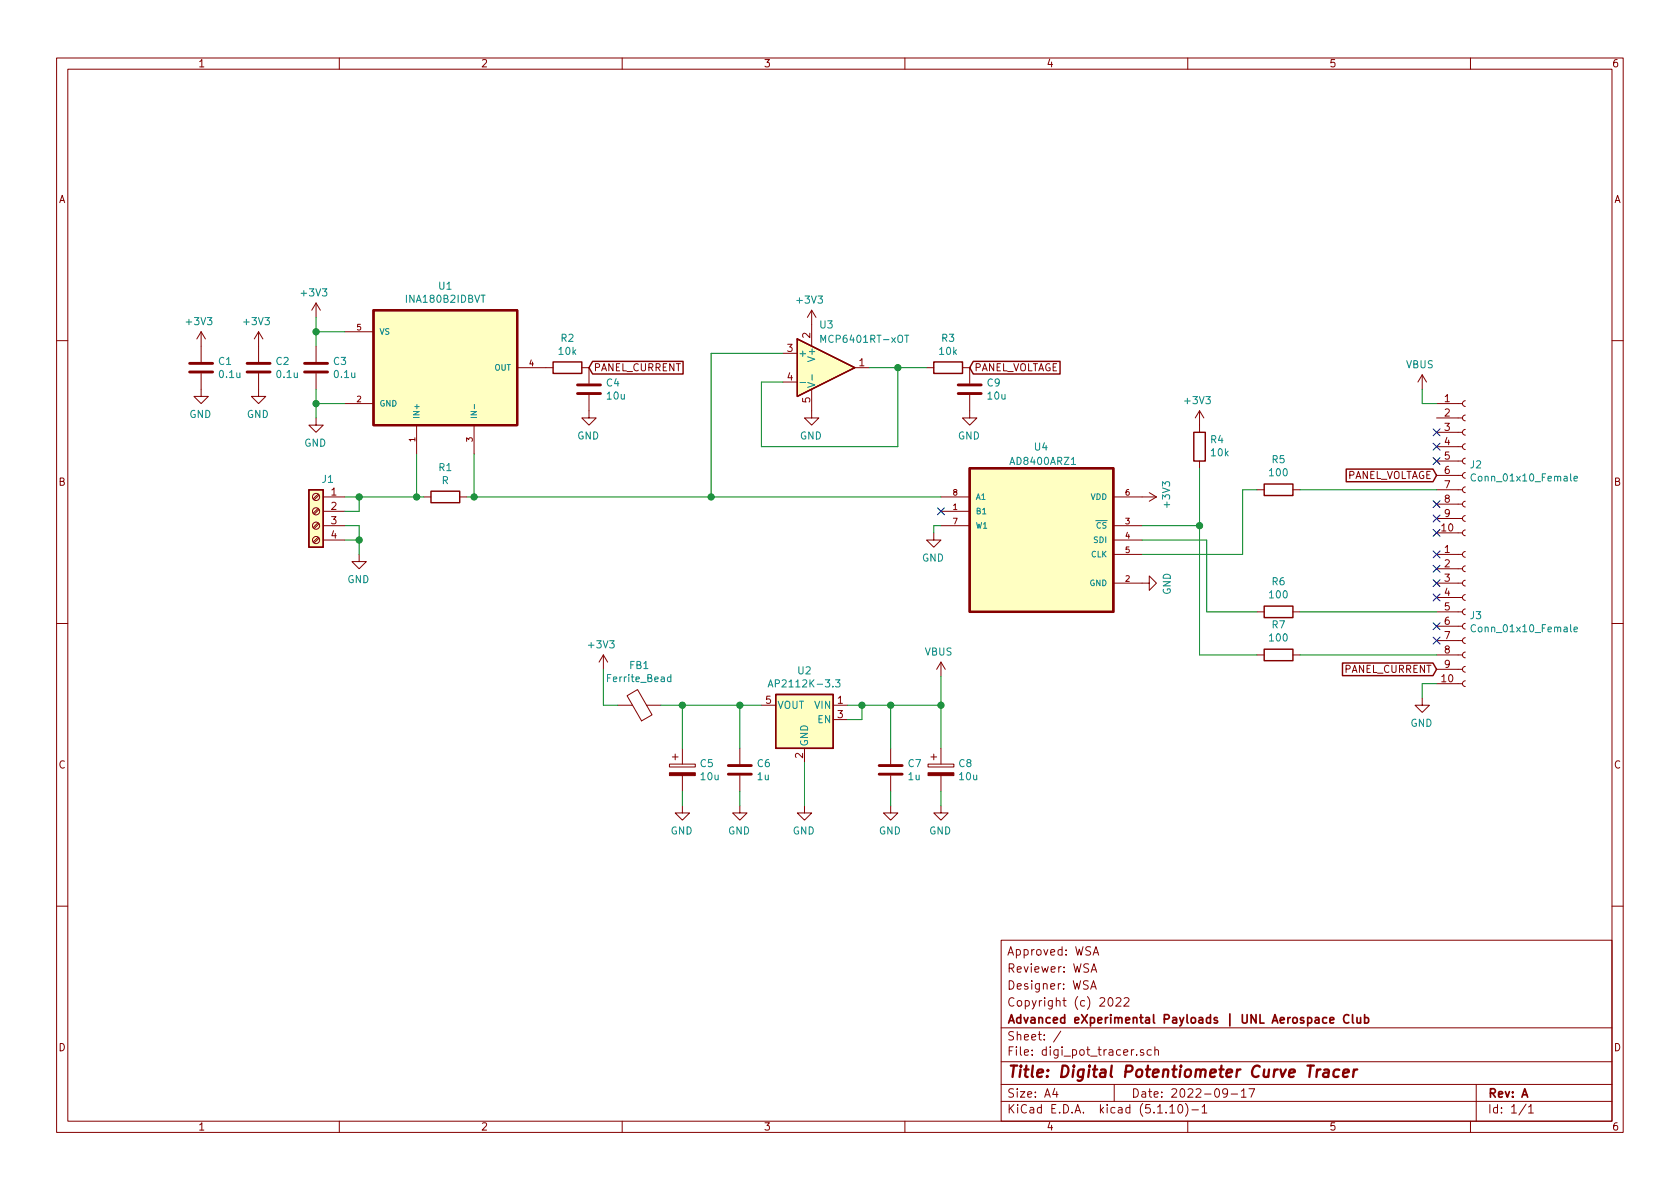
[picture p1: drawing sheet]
EESchema Schematic File Version 4
EELAYER 30 0
EELAYER END
$Descr A4 11693 8268
encoding utf-8
Sheet 1 1
Title "Digital Potentiometer Curve Tracer"
Date "2022-09-17"
Rev "A"
Comp "Advanced eXperimental Payloads | UNL Aerospace Club"
Comment1 "Copyright (c) 2022"
Comment2 "Designer: WSA"
Comment3 "Reviewer: WSA"
Comment4 "Approved: WSA"
$EndDescr
$Comp
L INA180B2IDBVT:INA180B2IDBVT U1
U 1 1
P 3100 2550
F 0 "U1" H 3100 3120 50  0000 C CNN
F 1 "INA180B2IDBVT" H 3100 3029 50  0000 C CNN
F 2 "SOT95P280X145-5N" H 3100 2550 50  0001 L BNN
F 3 "" H 3100 2550 50  0001 L BNN
	1    3100 2550
	1    0    0    -1  
$EndComp
$Comp
L Amplifier_Operational:MCP6401RT-xOT U3
U 1 1
P 5750 2550
F 0 "U3" H 5700 2850 50  0000 L CNN
F 1 "MCP6401RT-xOT" H 5700 2750 50  0000 L CNN
F 2 "Package_TO_SOT_SMD:SOT-23-5" H 5750 2550 50  0001 C CNN
F 3 "http://ww1.microchip.com/downloads/en/devicedoc/22229d.pdf" H 5750 2750 50  0001 C CNN
	1    5750 2550
	1    0    0    -1  
$EndComp
$Comp
L Connector:Screw_Terminal_01x04 J1
U 1 1
P 2200 3550
F 0 "J1" H 2118 3775 50  0000 C CNN
F 1 "Screw_Terminal_01x04" H 2118 3216 50  0001 C CNN
F 2 "TerminalBlock_Phoenix:TerminalBlock_Phoenix_MKDS-3-4-5.08_1x04_P5.08mm_Horizontal" H 2200 3550 50  0001 C CNN
F 3 "~" H 2200 3550 50  0001 C CNN
	1    2200 3550
	-1   0    0    -1  
$EndComp
$Comp
L Device:C C3
U 1 1
P 2200 2550
F 0 "C3" H 2315 2596 50  0000 L CNN
F 1 "0.1u" H 2315 2505 50  0000 L CNN
F 2 "Capacitor_SMD:C_0603_1608Metric" H 2238 2400 50  0001 C CNN
F 3 "~" H 2200 2550 50  0001 C CNN
	1    2200 2550
	1    0    0    -1  
$EndComp
$Comp
L Device:C C7
U 1 1
P 6200 5350
F 0 "C7" H 6315 5396 50  0000 L CNN
F 1 "1u" H 6315 5305 50  0000 L CNN
F 2 "Capacitor_SMD:C_0603_1608Metric" H 6238 5200 50  0001 C CNN
F 3 "~" H 6200 5350 50  0001 C CNN
	1    6200 5350
	1    0    0    -1  
$EndComp
$Comp
L Device:C C6
U 1 1
P 5150 5350
F 0 "C6" H 5265 5396 50  0000 L CNN
F 1 "1u" H 5265 5305 50  0000 L CNN
F 2 "Capacitor_SMD:C_0603_1608Metric" H 5188 5200 50  0001 C CNN
F 3 "~" H 5150 5350 50  0001 C CNN
	1    5150 5350
	1    0    0    -1  
$EndComp
$Comp
L power:GND #PWR0101
U 1 1
P 5600 5600
F 0 "#PWR0101" H 5600 5350 50  0001 C CNN
F 1 "GND" H 5605 5427 50  0000 C CNN
F 2 "" H 5600 5600 50  0001 C CNN
F 3 "" H 5600 5600 50  0001 C CNN
	1    5600 5600
	-1   0    0    -1  
$EndComp
$Comp
L power:GND #PWR0102
U 1 1
P 6200 5600
F 0 "#PWR0102" H 6200 5350 50  0001 C CNN
F 1 "GND" H 6205 5427 50  0000 C CNN
F 2 "" H 6200 5600 50  0001 C CNN
F 3 "" H 6200 5600 50  0001 C CNN
	1    6200 5600
	-1   0    0    -1  
$EndComp
$Comp
L power:GND #PWR0103
U 1 1
P 6550 5600
F 0 "#PWR0103" H 6550 5350 50  0001 C CNN
F 1 "GND" H 6555 5427 50  0000 C CNN
F 2 "" H 6550 5600 50  0001 C CNN
F 3 "" H 6550 5600 50  0001 C CNN
	1    6550 5600
	-1   0    0    -1  
$EndComp
$Comp
L power:GND #PWR0104
U 1 1
P 5150 5600
F 0 "#PWR0104" H 5150 5350 50  0001 C CNN
F 1 "GND" H 5155 5427 50  0000 C CNN
F 2 "" H 5150 5600 50  0001 C CNN
F 3 "" H 5150 5600 50  0001 C CNN
	1    5150 5600
	-1   0    0    -1  
$EndComp
$Comp
L power:GND #PWR0105
U 1 1
P 4750 5600
F 0 "#PWR0105" H 4750 5350 50  0001 C CNN
F 1 "GND" H 4755 5427 50  0000 C CNN
F 2 "" H 4750 5600 50  0001 C CNN
F 3 "" H 4750 5600 50  0001 C CNN
	1    4750 5600
	-1   0    0    -1  
$EndComp
$Comp
L power:+3V3 #PWR0106
U 1 1
P 4200 4650
F 0 "#PWR0106" H 4200 4500 50  0001 C CNN
F 1 "+3V3" H 4215 4823 50  0000 C CNN
F 2 "" H 4200 4650 50  0001 C CNN
F 3 "" H 4200 4650 50  0001 C CNN
	1    4200 4650
	-1   0    0    -1  
$EndComp
$Comp
L power:VBUS #PWR0107
U 1 1
P 6550 4700
F 0 "#PWR0107" H 6550 4550 50  0001 C CNN
F 1 "VBUS" H 6565 4873 50  0000 C CNN
F 2 "" H 6550 4700 50  0001 C CNN
F 3 "" H 6550 4700 50  0001 C CNN
	1    6550 4700
	-1   0    0    -1  
$EndComp
$Comp
L Device:Ferrite_Bead FB1
U 1 1
P 4450 4900
F 0 "FB1" V 4724 4900 50  0000 C CNN
F 1 "Ferrite_Bead" V 4633 4900 50  0000 C CNN
F 2 "Inductor_SMD:L_0603_1608Metric" V 4380 4900 50  0001 C CNN
F 3 "~" H 4450 4900 50  0001 C CNN
	1    4450 4900
	0    1    -1   0   
$EndComp
Wire Wire Line
	4300 4900 4200 4900
Wire Wire Line
	4200 4900 4200 4650
Wire Wire Line
	4600 4900 4750 4900
Connection ~ 5150 4900
Wire Wire Line
	5150 4900 5300 4900
Connection ~ 4750 4900
Wire Wire Line
	4750 4900 5150 4900
Wire Wire Line
	6550 4900 6550 4700
Wire Wire Line
	6550 4900 6550 5200
Connection ~ 6550 4900
Wire Wire Line
	6200 5200 6200 4900
Wire Wire Line
	6550 4900 6200 4900
Connection ~ 6200 4900
Wire Wire Line
	6200 4900 6000 4900
$Comp
L Connector:Conn_01x10_Female J2
U 1 1
P 10200 3200
F 0 "J2" H 10228 3176 50  0000 L CNN
F 1 "Conn_01x10_Female" H 10228 3085 50  0000 L CNN
F 2 "Connector_PinHeader_2.54mm:PinHeader_1x10_P2.54mm_Vertical" H 10200 3200 50  0001 C CNN
F 3 "~" H 10200 3200 50  0001 C CNN
	1    10200 3200
	1    0    0    -1  
$EndComp
$Comp
L Connector:Conn_01x10_Female J3
U 1 1
P 10200 4250
F 0 "J3" H 10228 4226 50  0000 L CNN
F 1 "Conn_01x10_Female" H 10228 4135 50  0000 L CNN
F 2 "Connector_PinHeader_2.54mm:PinHeader_1x10_P2.54mm_Vertical" H 10200 4250 50  0001 C CNN
F 3 "~" H 10200 4250 50  0001 C CNN
	1    10200 4250
	1    0    0    -1  
$EndComp
$Comp
L power:VBUS #PWR0108
U 1 1
P 9900 2700
F 0 "#PWR0108" H 9900 2550 50  0001 C CNN
F 1 "VBUS" H 9915 2873 50  0000 C CNN
F 2 "" H 9900 2700 50  0001 C CNN
F 3 "" H 9900 2700 50  0001 C CNN
	1    9900 2700
	-1   0    0    -1  
$EndComp
$Comp
L power:GND #PWR0109
U 1 1
P 9900 4850
F 0 "#PWR0109" H 9900 4600 50  0001 C CNN
F 1 "GND" H 9905 4677 50  0000 C CNN
F 2 "" H 9900 4850 50  0001 C CNN
F 3 "" H 9900 4850 50  0001 C CNN
	1    9900 4850
	-1   0    0    -1  
$EndComp
$Comp
L Device:R R2
U 1 1
P 3950 2550
F 0 "R2" V 3743 2550 50  0000 C CNN
F 1 "10k" V 3834 2550 50  0000 C CNN
F 2 "Resistor_SMD:R_0603_1608Metric" V 3880 2550 50  0001 C CNN
F 3 "~" H 3950 2550 50  0001 C CNN
	1    3950 2550
	0    1    1    0   
$EndComp
$Comp
L Device:C C4
U 1 1
P 4100 2700
F 0 "C4" H 4215 2746 50  0000 L CNN
F 1 "10u" H 4215 2655 50  0000 L CNN
F 2 "Capacitor_SMD:C_0603_1608Metric" H 4138 2550 50  0001 C CNN
F 3 "~" H 4100 2700 50  0001 C CNN
	1    4100 2700
	1    0    0    -1  
$EndComp
$Comp
L power:+3V3 #PWR0110
U 1 1
P 2200 2200
F 0 "#PWR0110" H 2200 2050 50  0001 C CNN
F 1 "+3V3" H 2215 2373 50  0000 C CNN
F 2 "" H 2200 2200 50  0001 C CNN
F 3 "" H 2200 2200 50  0001 C CNN
	1    2200 2200
	-1   0    0    -1  
$EndComp
$Comp
L power:+3V3 #PWR0111
U 1 1
P 5650 2250
F 0 "#PWR0111" H 5650 2100 50  0001 C CNN
F 1 "+3V3" H 5665 2423 50  0000 C CNN
F 2 "" H 5650 2250 50  0001 C CNN
F 3 "" H 5650 2250 50  0001 C CNN
	1    5650 2250
	-1   0    0    -1  
$EndComp
$Comp
L power:GND #PWR0112
U 1 1
P 2200 2900
F 0 "#PWR0112" H 2200 2650 50  0001 C CNN
F 1 "GND" H 2205 2727 50  0000 C CNN
F 2 "" H 2200 2900 50  0001 C CNN
F 3 "" H 2200 2900 50  0001 C CNN
	1    2200 2900
	-1   0    0    -1  
$EndComp
$Comp
L power:GND #PWR0113
U 1 1
P 2500 3850
F 0 "#PWR0113" H 2500 3600 50  0001 C CNN
F 1 "GND" H 2505 3677 50  0000 C CNN
F 2 "" H 2500 3850 50  0001 C CNN
F 3 "" H 2500 3850 50  0001 C CNN
	1    2500 3850
	-1   0    0    -1  
$EndComp
Wire Wire Line
	2400 3650 2500 3650
Wire Wire Line
	2500 3650 2500 3750
Wire Wire Line
	2400 3750 2500 3750
Connection ~ 2500 3750
Wire Wire Line
	2500 3750 2500 3850
Wire Wire Line
	2400 3450 2500 3450
Wire Wire Line
	2400 3550 2500 3550
Wire Wire Line
	2500 3550 2500 3450
Connection ~ 2500 3450
Wire Wire Line
	2500 3450 2900 3450
Wire Wire Line
	2900 3150 2900 3450
Connection ~ 2900 3450
Wire Wire Line
	2900 3450 2950 3450
Wire Wire Line
	3300 3150 3300 3450
Wire Wire Line
	3300 3450 3250 3450
Wire Wire Line
	2400 2800 2200 2800
Wire Wire Line
	2200 2800 2200 2700
Wire Wire Line
	2200 2800 2200 2900
Connection ~ 2200 2800
Wire Wire Line
	2200 2200 2200 2300
Wire Wire Line
	2400 2300 2200 2300
Connection ~ 2200 2300
Wire Wire Line
	2200 2300 2200 2400
Wire Wire Line
	5450 2650 5300 2650
Wire Wire Line
	5300 2650 5300 3100
Wire Wire Line
	5300 3100 6250 3100
Wire Wire Line
	6250 3100 6250 2550
Wire Wire Line
	6250 2550 6050 2550
$Comp
L power:GND #PWR0114
U 1 1
P 5650 2850
F 0 "#PWR0114" H 5650 2600 50  0001 C CNN
F 1 "GND" H 5655 2677 50  0000 C CNN
F 2 "" H 5650 2850 50  0001 C CNN
F 3 "" H 5650 2850 50  0001 C CNN
	1    5650 2850
	-1   0    0    -1  
$EndComp
Wire Wire Line
	3300 3450 4950 3450
Wire Wire Line
	4950 3450 4950 2450
Wire Wire Line
	4950 2450 5450 2450
Connection ~ 3300 3450
$Comp
L power:GND #PWR0115
U 1 1
P 4100 2850
F 0 "#PWR0115" H 4100 2600 50  0001 C CNN
F 1 "GND" H 4105 2677 50  0000 C CNN
F 2 "" H 4100 2850 50  0001 C CNN
F 3 "" H 4100 2850 50  0001 C CNN
	1    4100 2850
	-1   0    0    -1  
$EndComp
$Comp
L power:GND #PWR0116
U 1 1
P 6750 2850
F 0 "#PWR0116" H 6750 2600 50  0001 C CNN
F 1 "GND" H 6755 2677 50  0000 C CNN
F 2 "" H 6750 2850 50  0001 C CNN
F 3 "" H 6750 2850 50  0001 C CNN
	1    6750 2850
	-1   0    0    -1  
$EndComp
$Comp
L Device:C C9
U 1 1
P 6750 2700
F 0 "C9" H 6865 2746 50  0000 L CNN
F 1 "10u" H 6865 2655 50  0000 L CNN
F 2 "Capacitor_SMD:C_0603_1608Metric" H 6788 2550 50  0001 C CNN
F 3 "~" H 6750 2700 50  0001 C CNN
	1    6750 2700
	1    0    0    -1  
$EndComp
$Comp
L Device:R R3
U 1 1
P 6600 2550
F 0 "R3" V 6393 2550 50  0000 C CNN
F 1 "10k" V 6484 2550 50  0000 C CNN
F 2 "Resistor_SMD:R_0603_1608Metric" V 6530 2550 50  0001 C CNN
F 3 "~" H 6600 2550 50  0001 C CNN
	1    6600 2550
	0    1    1    0   
$EndComp
Wire Wire Line
	6250 2550 6450 2550
Connection ~ 6250 2550
Text GLabel 4100 2550 2    50   Input ~ 0
PANEL_CURRENT
Text GLabel 6750 2550 2    50   Input ~ 0
PANEL_VOLTAGE
Wire Wire Line
	10000 2800 9900 2800
Wire Wire Line
	9900 2800 9900 2700
$Comp
L AD8400ARZ1:AD8400ARZ1 U4
U 1 1
P 7250 3650
F 0 "U4" H 7200 4200 50  0000 L CNN
F 1 "AD8400ARZ1" H 7000 4100 50  0000 L CNN
F 2 "SOIC127P600X175-8N" H 7250 3650 50  0001 L BNN
F 3 "" H 7250 3650 50  0001 L BNN
F 4 "ANALOG DEVICES" H 7250 3650 50  0001 L BNN "SUPPLIER"
F 5 "SOIC-8" H 7250 3650 50  0001 L BNN "PACKAGE"
F 6 "19M8905" H 7250 3650 50  0001 L BNN "OC_NEWARK"
F 7 "1661082" H 7250 3650 50  0001 L BNN "OC_FARNELL"
F 8 "AD8400ARZ1" H 7250 3650 50  0001 L BNN "MPN"
	1    7250 3650
	-1   0    0    -1  
$EndComp
$Comp
L power:GND #PWR0117
U 1 1
P 7950 4050
F 0 "#PWR0117" H 7950 3800 50  0001 C CNN
F 1 "GND" H 7955 3877 50  0000 C CNN
F 2 "" H 7950 4050 50  0001 C CNN
F 3 "" H 7950 4050 50  0001 C CNN
	1    7950 4050
	0    -1   1    0   
$EndComp
$Comp
L power:+3V3 #PWR0118
U 1 1
P 7950 3450
F 0 "#PWR0118" H 7950 3300 50  0001 C CNN
F 1 "+3V3" H 7965 3623 50  0000 C CNN
F 2 "" H 7950 3450 50  0001 C CNN
F 3 "" H 7950 3450 50  0001 C CNN
	1    7950 3450
	0    1    -1   0   
$EndComp
$Comp
L Device:C C2
U 1 1
P 1800 2550
F 0 "C2" H 1915 2596 50  0000 L CNN
F 1 "0.1u" H 1915 2505 50  0000 L CNN
F 2 "Capacitor_SMD:C_0603_1608Metric" H 1838 2400 50  0001 C CNN
F 3 "~" H 1800 2550 50  0001 C CNN
	1    1800 2550
	1    0    0    -1  
$EndComp
$Comp
L power:+3V3 #PWR0119
U 1 1
P 1800 2400
F 0 "#PWR0119" H 1800 2250 50  0001 C CNN
F 1 "+3V3" H 1815 2573 50  0000 C CNN
F 2 "" H 1800 2400 50  0001 C CNN
F 3 "" H 1800 2400 50  0001 C CNN
	1    1800 2400
	-1   0    0    -1  
$EndComp
$Comp
L power:GND #PWR0120
U 1 1
P 1800 2700
F 0 "#PWR0120" H 1800 2450 50  0001 C CNN
F 1 "GND" H 1805 2527 50  0000 C CNN
F 2 "" H 1800 2700 50  0001 C CNN
F 3 "" H 1800 2700 50  0001 C CNN
	1    1800 2700
	-1   0    0    -1  
$EndComp
Wire Wire Line
	4950 3450 6550 3450
Connection ~ 4950 3450
$Comp
L power:GND #PWR0121
U 1 1
P 6500 3700
F 0 "#PWR0121" H 6500 3450 50  0001 C CNN
F 1 "GND" H 6505 3527 50  0000 C CNN
F 2 "" H 6500 3700 50  0001 C CNN
F 3 "" H 6500 3700 50  0001 C CNN
	1    6500 3700
	-1   0    0    -1  
$EndComp
Wire Wire Line
	6550 3650 6500 3650
Wire Wire Line
	6500 3650 6500 3700
NoConn ~ 6550 3550
$Comp
L Device:R R4
U 1 1
P 8350 3100
F 0 "R4" H 8280 3054 50  0000 R CNN
F 1 "10k" H 8280 3145 50  0000 R CNN
F 2 "Resistor_SMD:R_0603_1608Metric" V 8280 3100 50  0001 C CNN
F 3 "~" H 8350 3100 50  0001 C CNN
	1    8350 3100
	-1   0    0    1   
$EndComp
$Comp
L power:+3V3 #PWR0122
U 1 1
P 8350 2950
F 0 "#PWR0122" H 8350 2800 50  0001 C CNN
F 1 "+3V3" H 8365 3123 50  0000 C CNN
F 2 "" H 8350 2950 50  0001 C CNN
F 3 "" H 8350 2950 50  0001 C CNN
	1    8350 2950
	-1   0    0    -1  
$EndComp
Wire Wire Line
	7950 3650 8350 3650
Wire Wire Line
	8350 3650 8350 3250
$Comp
L Device:C C1
U 1 1
P 1400 2550
F 0 "C1" H 1515 2596 50  0000 L CNN
F 1 "0.1u" H 1515 2505 50  0000 L CNN
F 2 "Capacitor_SMD:C_0603_1608Metric" H 1438 2400 50  0001 C CNN
F 3 "~" H 1400 2550 50  0001 C CNN
	1    1400 2550
	1    0    0    -1  
$EndComp
$Comp
L power:+3V3 #PWR0123
U 1 1
P 1400 2400
F 0 "#PWR0123" H 1400 2250 50  0001 C CNN
F 1 "+3V3" H 1415 2573 50  0000 C CNN
F 2 "" H 1400 2400 50  0001 C CNN
F 3 "" H 1400 2400 50  0001 C CNN
	1    1400 2400
	-1   0    0    -1  
$EndComp
$Comp
L power:GND #PWR0124
U 1 1
P 1400 2700
F 0 "#PWR0124" H 1400 2450 50  0001 C CNN
F 1 "GND" H 1405 2527 50  0000 C CNN
F 2 "" H 1400 2700 50  0001 C CNN
F 3 "" H 1400 2700 50  0001 C CNN
	1    1400 2700
	-1   0    0    -1  
$EndComp
Wire Wire Line
	10000 4750 9900 4750
Wire Wire Line
	9900 4750 9900 4850
Wire Wire Line
	8350 4550 8350 3650
Connection ~ 8350 3650
Wire Wire Line
	8400 4250 8400 3750
Wire Wire Line
	8400 3750 7950 3750
Wire Wire Line
	8650 3400 8650 3850
Wire Wire Line
	8650 3850 7950 3850
Text GLabel 10000 4650 0    50   Input ~ 0
PANEL_CURRENT
Text GLabel 10000 3300 0    50   Input ~ 0
PANEL_VOLTAGE
Wire Wire Line
	4750 4900 4750 5200
Wire Wire Line
	5150 4900 5150 5200
Wire Wire Line
	4750 5500 4750 5600
Wire Wire Line
	5150 5500 5150 5600
Wire Wire Line
	5600 5300 5600 5600
Wire Wire Line
	6200 5500 6200 5600
Wire Wire Line
	6550 5500 6550 5600
Wire Wire Line
	5900 5000 6000 5000
Wire Wire Line
	6000 5000 6000 4900
Connection ~ 6000 4900
Wire Wire Line
	6000 4900 5900 4900
NoConn ~ 10000 3000
NoConn ~ 10000 3100
NoConn ~ 10000 3200
NoConn ~ 10000 3500
NoConn ~ 10000 3600
NoConn ~ 10000 3700
NoConn ~ 10000 3850
NoConn ~ 10000 3950
NoConn ~ 10000 4050
NoConn ~ 10000 4150
NoConn ~ 10000 4350
NoConn ~ 10000 4450
$Comp
L Device:CP C5
U 1 1
P 4750 5350
F 0 "C5" H 4868 5396 50  0000 L CNN
F 1 "10u" H 4868 5305 50  0000 L CNN
F 2 "Capacitor_SMD:C_1206_3216Metric" H 4788 5200 50  0001 C CNN
F 3 "~" H 4750 5350 50  0001 C CNN
	1    4750 5350
	1    0    0    -1  
$EndComp
$Comp
L Device:CP C8
U 1 1
P 6550 5350
F 0 "C8" H 6668 5396 50  0000 L CNN
F 1 "10u" H 6668 5305 50  0000 L CNN
F 2 "Capacitor_SMD:C_1206_3216Metric" H 6588 5200 50  0001 C CNN
F 3 "~" H 6550 5350 50  0001 C CNN
	1    6550 5350
	1    0    0    -1  
$EndComp
$Comp
L Regulator_Linear:AP2112K-3.3 U2
U 1 1
P 5600 5000
F 0 "U2" H 5600 5342 50  0000 C CNN
F 1 "AP2112K-3.3" H 5600 5251 50  0000 C CNN
F 2 "Package_TO_SOT_SMD:SOT-23-5" H 5600 5325 50  0001 C CNN
F 3 "https://www.diodes.com/assets/Datasheets/AP2112.pdf" H 5600 5100 50  0001 C CNN
	1    5600 5000
	-1   0    0    -1  
$EndComp
$Comp
L Device:R R5
U 1 1
P 8900 3400
F 0 "R5" V 9107 3400 50  0000 C CNN
F 1 "100" V 9016 3400 50  0000 C CNN
F 2 "Resistor_SMD:R_0603_1608Metric" V 8830 3400 50  0001 C CNN
F 3 "~" H 8900 3400 50  0001 C CNN
	1    8900 3400
	0    -1   -1   0   
$EndComp
$Comp
L Device:R R6
U 1 1
P 8900 4250
F 0 "R6" V 9107 4250 50  0000 C CNN
F 1 "100" V 9016 4250 50  0000 C CNN
F 2 "Resistor_SMD:R_0603_1608Metric" V 8830 4250 50  0001 C CNN
F 3 "~" H 8900 4250 50  0001 C CNN
	1    8900 4250
	0    -1   -1   0   
$EndComp
Wire Wire Line
	9050 4250 10000 4250
Wire Wire Line
	8750 4250 8400 4250
Wire Wire Line
	8750 3400 8650 3400
Wire Wire Line
	9050 3400 10000 3400
$Comp
L Device:R R7
U 1 1
P 8900 4550
F 0 "R7" V 9107 4550 50  0000 C CNN
F 1 "100" V 9016 4550 50  0000 C CNN
F 2 "Resistor_SMD:R_0603_1608Metric" V 8830 4550 50  0001 C CNN
F 3 "~" H 8900 4550 50  0001 C CNN
	1    8900 4550
	0    -1   -1   0   
$EndComp
Wire Wire Line
	8750 4550 8350 4550
Wire Wire Line
	9050 4550 10000 4550
$Comp
L Device:R R1
U 1 1
P 3100 3450
F 0 "R1" V 2893 3450 50  0000 C CNN
F 1 "R" V 2984 3450 50  0000 C CNN
F 2 "Resistor_SMD:R_1206_3216Metric" V 3030 3450 50  0001 C CNN
F 3 "~" H 3100 3450 50  0001 C CNN
	1    3100 3450
	0    1    1    0   
$EndComp
$EndSCHEMATC
